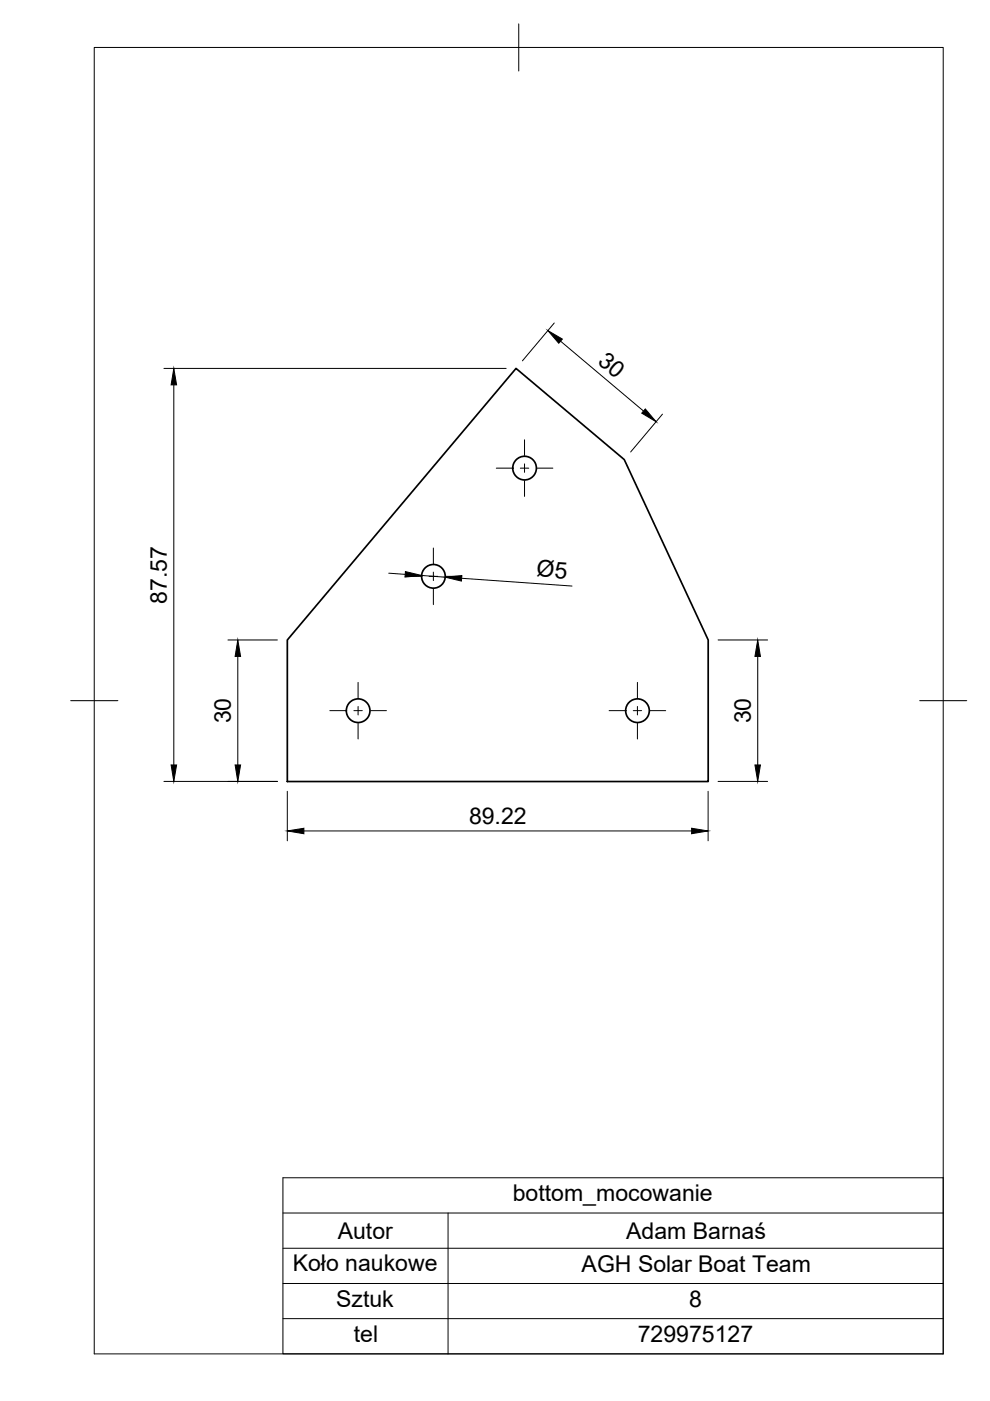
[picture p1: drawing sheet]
<svg xmlns="http://www.w3.org/2000/svg" width="210mm" height="297mm" viewBox="0 0 210 297" stroke-linecap="round" stroke-linejoin="round" font-family="sans-serif">
<!-- layer: Visible -->
<g fill="none" stroke="#000" stroke-width=".36">
<path d="M109.4 78.1l23 19.3 17.8 38.3v30h-89.3v-30z"/>
<circle cx="111.2" cy="99.2" r="2.51"/>
<circle cx="91.9" cy="122.2" r="2.51"/>
<circle cx="75.9" cy="150.7" r="2.51"/>
<circle cx="135.2" cy="150.7" r="2.51"/>
</g>
<!-- layer: BORDER -->
<path d="M20 10.1h180v276.9h-180zM110 5.1v10M15 148.6h10M195 148.6h10" fill="none" stroke="#000" stroke-width=".21"/>
<!-- layer: Smart Centers -->
<g fill="none" stroke="#000" stroke-width=".21">
<path d="M105.2 99.3h3.3M110.3 99.3h1.8M111.2 93.2v3.4M111.2 98.3v1.8M113.9 99.3h3.3M91.9 116.2v3.3M111.2 101.9v3.3M85.9 122.2h3.3M91 122.2h1.8M91.9 121.3v1.8M91.9 124.9v3.3M94.6 122.2h3.3"/>
<path d="M69.9 150.7h3.4M75 150.7h1.8M75.9 144.7v3.3M75.9 149.8v1.8M75.9 153.4v3.3M78.6 150.7h3.3M129.1 150.7h3.4M134.3 150.7h1.7M135.1 144.7v3.3M135.1 149.8v1.8M135.1 153.4v3.3M137.8 150.7h3.3"/>
</g>
<!-- layer: FD_Dimensions -->
<g fill="none" stroke="#000" stroke-width=".21">
<path d="M34.8 78.1h72.5M117.5 68.5l-6.7 8M118.9 72.3l17.5 14.9M36.9 81.6v80.6M140.5 87.8l-6.8 8M48.3 135.7h10.5M50.4 139.2v23M82.4 121.5l3.5 .3M89.4 122l5 .4M97.9 122.6l23.4 1.7M152.3 135.7h10.5M160.7 139.2v23"/>
<path d="M34.8 165.7h24M60.9 167.8v10.5M64.4 176.2h82.2M150.1 167.8v10.5M152.3 165.7h10.5"/>
</g>
<path d="M116.2 70.1l3 1.8-.7 .9zM36.9 78.1l.5 3.5h-1.1zM136.8 86.7l2.3 2.7-3-1.8zM50.4 135.7l.6 3.5h-1.2zM86 121.2l3.4 .8-3.5 .4zM94.4 122.4l3.5-.4-.1 1.2zM160.7 135.7l.5 3.5h-1.1zM36.3 162.2h1.1l-.5 3.5zM49.8 162.2h1.2l-.6 3.5zM60.9 176.2l3.5-.6v1.2zM146.6 175.6l3.5 .6-3.5 .6zM160.1 162.2h1.1l-.5 3.5z" fill="#000" stroke="#000" stroke-width=".21"/>
<!-- layer: Custom Tables -->
<path d="M60 249.7h140v37.3h-140zM60 257.2h140M95 257.2v29.8M60 264.7h140M60 272.1h140M60 279.6h140" fill="none" stroke="#000" stroke-width=".21"/>
<g font-size="4.9">
<text x="126.5" y="76.9" transform="rotate(40 126.5 76.9)">30</text>
<text x="113.7" y="122.2" transform="rotate(4 113.7 122.2)">Ø5</text>
<text x="35.4" y="128" transform="rotate(-90 35.4 128)">87.57</text>
<text x="49" y="153.4" transform="rotate(-90 49 153.4)">30</text>
<text x="159.2" y="153.4" transform="rotate(-90 159.2 153.4)">30</text>
<text x="99.4" y="174.7">89.22</text>
<text x="108.7" y="254.7">bottom_mocowanie</text>
<text x="71.6" y="262.6">Autor</text>
<text x="132.8" y="262.6">Adam Barnaś</text>
<text x="62.1" y="269.5">Koło naukowe</text>
<text x="123.3" y="269.6">AGH Solar Boat Team</text>
<text x="71.3" y="277.1">Sztuk</text>
<text x="146.1" y="277">8</text>
<text x="75" y="284.5">tel</text>
<text x="135.2" y="284.5">729975127</text>
</g>
</svg>
